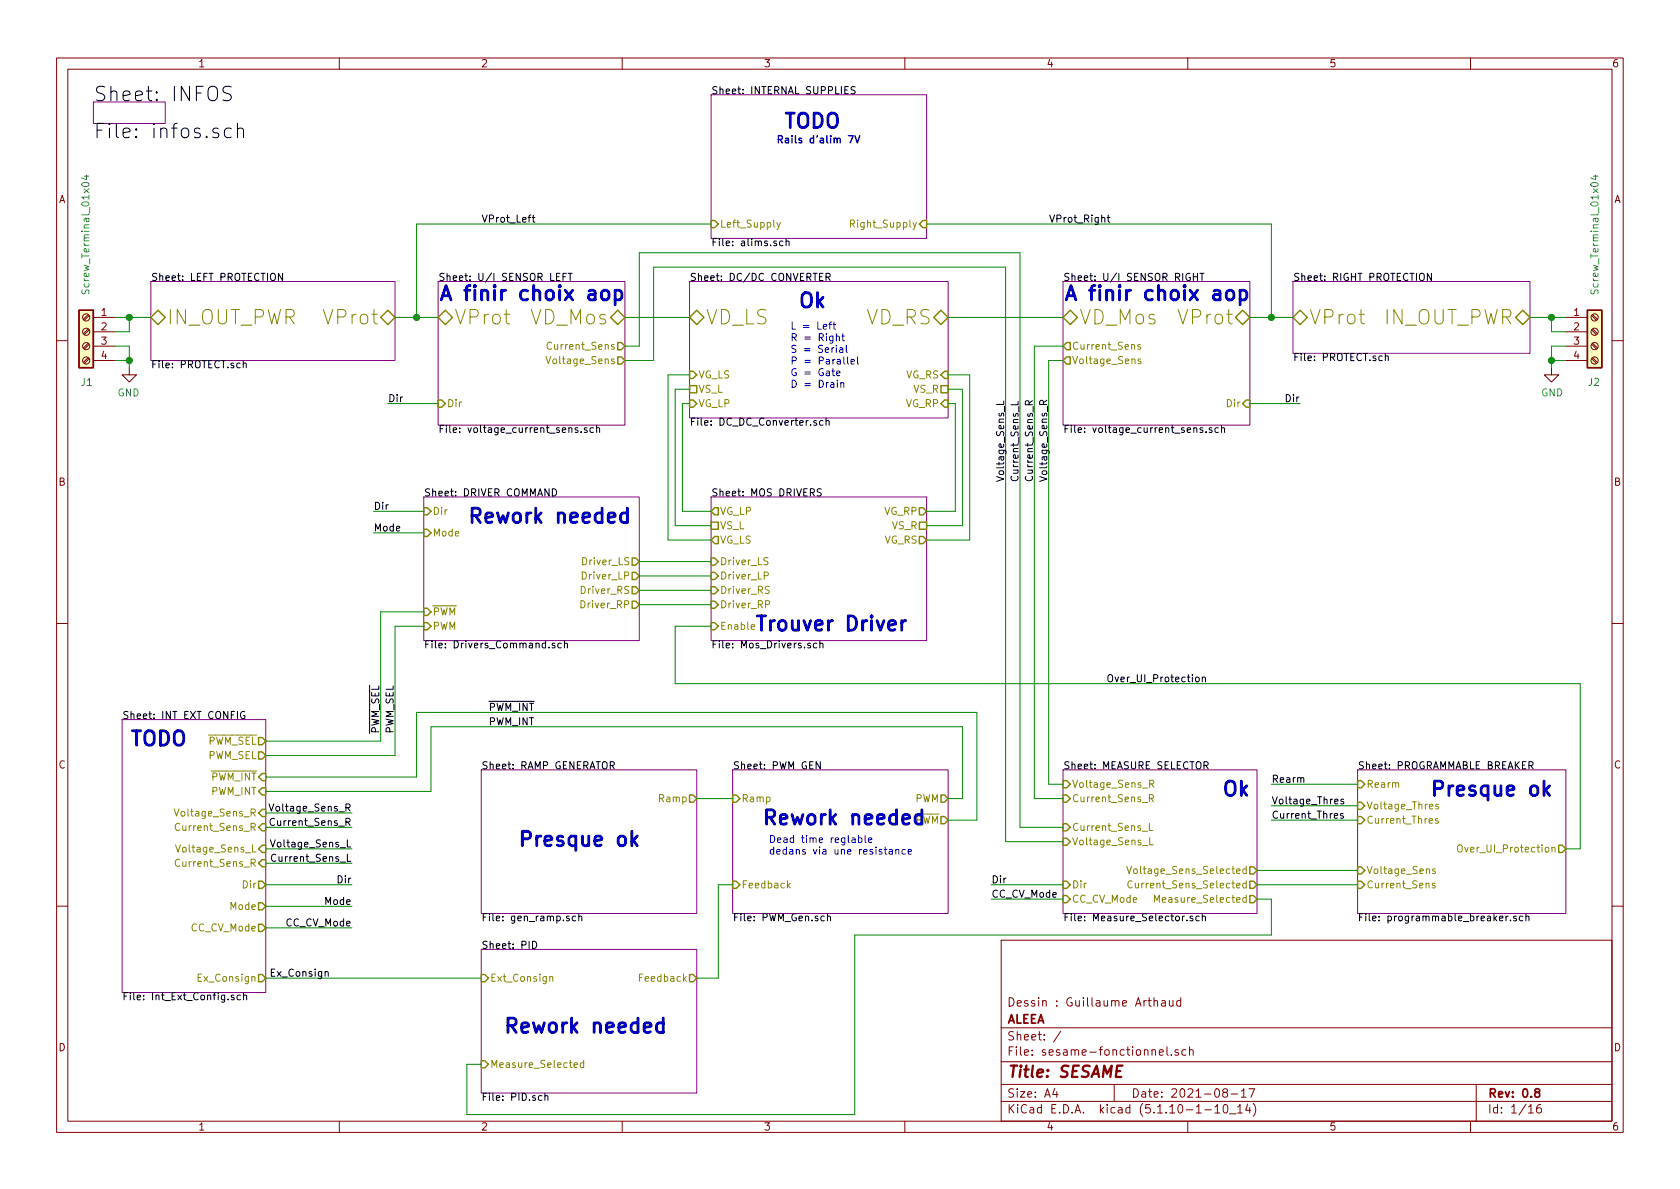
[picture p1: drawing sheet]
EESchema Schematic File Version 4
EELAYER 30 0
EELAYER END
$Descr A4 11693 8268
encoding utf-8
Sheet 1 16
Title "SESAME"
Date "2021-08-17"
Rev "0.8"
Comp "ALEEA"
Comment1 "Dessin : Guillaume Arthaud"
Comment2 ""
Comment3 ""
Comment4 ""
$EndDescr
$Sheet
S 3350 5350 1500 1000
U 60F16FAE
F0 "RAMP GENERATOR" 50
F1 "gen_ramp.sch" 50
F2 "Ramp" O R 4850 5550 50 
$EndSheet
$Sheet
S 7400 1950 1300 1000
U 60F19D5B
F0 "U/I SENSOR RIGHT" 50
F1 "voltage_current_sens.sch" 50
F2 "VProt" B R 8700 2200 100
F3 "VD_Mos" B L 7400 2200 100
F4 "Current_Sens" O L 7400 2400 50 
F5 "Voltage_Sens" O L 7400 2500 50 
F6 "Dir" I R 8700 2800 50 
$EndSheet
$Sheet
S 5100 5350 1500 1000
U 60F1AF26
F0 "PWM GEN" 50
F1 "PWM_Gen.sch" 50
F2 "Ramp" I L 5100 5550 50 
F3 "PWM" O R 6600 5550 50 
F4 "~PWM" O R 6600 5700 50 
F5 "Feedback" I L 5100 6150 50 
$EndSheet
Wire Wire Line
	6700 5050 6700 5550
Wire Wire Line
	6800 4950 6800 5700
Wire Wire Line
	7400 5450 7300 5450
$Comp
L Connector:Screw_Terminal_01x04 J2
U 1 1
P 11100 2300
F 0 "J2" H 11050 1950 50  0000 L CNN
F 1 "Screw_Terminal_01x04" V 11100 2550 50  0000 L CNN
F 2 "" H 11100 2300 50  0001 C CNN
F 3 "~" H 11100 2300 50  0001 C CNN
	1    11100 2300
	1    0    0    -1  
$EndComp
Wire Wire Line
	10900 2200 10800 2200
Wire Wire Line
	10900 2300 10800 2300
Wire Wire Line
	10800 2300 10800 2200
Connection ~ 10800 2200
$Comp
L power:GND #PWR0101
U 1 1
P 10800 2550
F 0 "#PWR0101" H 10800 2300 50  0001 C CNN
F 1 "GND" H 10805 2377 50  0000 C CNN
F 2 "" H 10800 2550 50  0001 C CNN
F 3 "" H 10800 2550 50  0001 C CNN
	1    10800 2550
	1    0    0    -1  
$EndComp
Wire Wire Line
	10800 2550 10800 2500
Wire Wire Line
	10800 2500 10900 2500
Wire Wire Line
	10900 2400 10800 2400
Wire Wire Line
	10800 2400 10800 2500
Connection ~ 10800 2500
Wire Wire Line
	6600 5550 6700 5550
Wire Wire Line
	6600 5700 6800 5700
Wire Wire Line
	4850 5550 5100 5550
Wire Wire Line
	5100 6150 5000 6150
Wire Wire Line
	5000 6150 5000 6800
Wire Wire Line
	5000 6800 4850 6800
Wire Wire Line
	3350 7400 3250 7400
Wire Wire Line
	3250 7400 3250 7750
Wire Wire Line
	7400 5550 7200 5550
Wire Wire Line
	7400 5750 7100 5750
Wire Wire Line
	7000 5850 7400 5850
Wire Wire Line
	5950 6500 5950 7750
Wire Wire Line
	3250 7750 5950 7750
$Sheet
S 9000 1950 1650 500 
U 614794AE
F0 "RIGHT PROTECTION" 50
F1 "PROTECT.sch" 50
F2 "IN_OUT_PWR" B R 10650 2200 100
F3 "VProt" B L 9000 2200 100
$EndSheet
Text Notes 5350 5950 0    50   ~ 0
Dead time reglable\ndedans via une resistance
Wire Wire Line
	4450 1750 4450 2400
$Sheet
S 1050 1950 1700 550 
U 61456C6A
F0 "LEFT PROTECTION" 50
F1 "PROTECT.sch" 50
F2 "IN_OUT_PWR" B L 1050 2200 100
F3 "VProt" B R 2750 2200 100
$EndSheet
Wire Wire Line
	4550 1850 4550 2500
Connection ~ 900  2500
Wire Wire Line
	900  2400 900  2500
Wire Wire Line
	800  2400 900  2400
Wire Wire Line
	900  2500 800  2500
Wire Wire Line
	900  2550 900  2500
$Comp
L power:GND #PWR0104
U 1 1
P 900 2550
F 0 "#PWR0104" H 900 2300 50  0001 C CNN
F 1 "GND" H 905 2377 50  0000 C CNN
F 2 "" H 900 2550 50  0001 C CNN
F 3 "" H 900 2550 50  0001 C CNN
	1    900  2550
	-1   0    0    -1  
$EndComp
Connection ~ 900  2200
Wire Wire Line
	900  2300 900  2200
Wire Wire Line
	800  2300 900  2300
Wire Wire Line
	800  2200 900  2200
$Comp
L Connector:Screw_Terminal_01x04 J1
U 1 1
P 600 2300
F 0 "J1" H 550 1950 50  0000 L CNN
F 1 "Screw_Terminal_01x04" V 600 2550 50  0000 L CNN
F 2 "" H 600 2300 50  0001 C CNN
F 3 "~" H 600 2300 50  0001 C CNN
	1    600  2300
	-1   0    0    -1  
$EndComp
Wire Wire Line
	2900 4950 6800 4950
Wire Wire Line
	4450 4000 4950 4000
Wire Wire Line
	4950 4100 4450 4100
Wire Wire Line
	4450 4200 4950 4200
Wire Wire Line
	10650 2200 10800 2200
Wire Wire Line
	900  2200 1050 2200
Text Label 3350 1550 0    50   ~ 0
VProt_Left
Text Label 7300 1550 0    50   ~ 0
VProt_Right
$Sheet
S 4800 1950 1800 950 
U 60F18239
F0 "DC/DC CONVERTER" 50
F1 "DC_DC_Converter.sch" 50
F2 "VD_LS" B L 4800 2200 100
F3 "VD_RS" B R 6600 2200 100
F4 "VG_LS" I L 4800 2600 50 
F5 "VG_LP" I L 4800 2800 50 
F6 "VG_RS" I R 6600 2600 50 
F7 "VG_RP" I R 6600 2800 50 
F8 "VS_L" U L 4800 2700 50 
F9 "VS_R" U R 6600 2700 50 
$EndSheet
Text Notes 5500 2700 0    50   ~ 0
L = Left\nR = Right\nS = Serial\nP = Parallel \nG = Gate\nD = Drain
Wire Wire Line
	6600 2800 6650 2800
Wire Wire Line
	4650 3750 4950 3750
Wire Wire Line
	4800 2800 4750 2800
Wire Wire Line
	4750 2800 4750 3550
Wire Wire Line
	6700 2700 6600 2700
$Sheet
S 850  5000 1000 1900
U 618748E2
F0 "INT EXT CONFIG" 50
F1 "Int_Ext_Config.sch" 50
F2 "Voltage_Sens_R" I R 1850 5650 50 
F3 "Voltage_Sens_L" I R 1850 5900 50 
F4 "Current_Sens_R" I R 1850 5750 50 
F5 "Current_Sens_R" I R 1850 6000 50 
F6 "Ex_Consign" O R 1850 6800 50 
F7 "Dir" O R 1850 6150 50 
F8 "Mode" O R 1850 6300 50 
F9 "PWM_INT" I R 1850 5500 50 
F10 "~PWM_INT" I R 1850 5400 50 
F11 "PWM_SEL" O R 1850 5250 50 
F12 "~PWM_SEL" O R 1850 5150 50 
F13 "CC_CV_Mode" O R 1850 6450 50 
$EndSheet
Wire Wire Line
	4350 2200 4800 2200
Wire Wire Line
	2750 2200 2900 2200
Text Label 7300 3350 1    50   ~ 0
Voltage_Sens_R
Text Label 7200 3350 1    50   ~ 0
Current_Sens_R
Text Label 7100 3350 1    50   ~ 0
Current_Sens_L
Text Label 7000 3350 1    50   ~ 0
Voltage_Sens_L
Text Label 7700 4750 0    50   ~ 0
Over_UI_Protection
$Sheet
S 3350 6600 1500 1000
U 60F1B237
F0 "PID" 50
F1 "PID.sch" 50
F2 "Feedback" O R 4850 6800 50 
F3 "Measure_Selected" I L 3350 7400 50 
F4 "Ext_Consign" I L 3350 6800 50 
$EndSheet
$Sheet
S 9450 5350 1450 1000
U 60F2F8DD
F0 "PROGRAMMABLE BREAKER" 50
F1 "programmable_breaker.sch" 50
F2 "Current_Sens" I L 9450 6150 50 
F3 "Voltage_Sens" I L 9450 6050 50 
F4 "Over_UI_Protection" O R 10900 5900 50 
F5 "Rearm" I L 9450 5450 50 
F6 "Current_Thres" I L 9450 5700 50 
F7 "Voltage_Thres" I L 9450 5600 50 
$EndSheet
Wire Wire Line
	7200 2400 7200 5550
Wire Wire Line
	7300 2500 7300 5450
Wire Wire Line
	7000 1850 7000 5850
Wire Wire Line
	8750 6250 8850 6250
Wire Wire Line
	8850 6250 8850 6500
Wire Wire Line
	10900 5900 11000 5900
Text Label 2450 5650 2    50   ~ 0
Voltage_Sens_R
Text Label 2450 5750 2    50   ~ 0
Current_Sens_R
Text Label 2450 5900 2    50   ~ 0
Voltage_Sens_L
Text Label 2450 6000 2    50   ~ 0
Current_Sens_L
Wire Wire Line
	4450 1750 7100 1750
Wire Wire Line
	4550 1850 7000 1850
Wire Wire Line
	5950 6500 8850 6500
Wire Wire Line
	11000 4750 11000 5900
Wire Wire Line
	6600 2200 7400 2200
Wire Wire Line
	1850 6800 3350 6800
Text Label 2300 6800 2    50   ~ 0
Ex_Consign
$Sheet
S 3050 1950 1300 1000
U 60F171CE
F0 "U/I SENSOR LEFT" 50
F1 "voltage_current_sens.sch" 50
F2 "VProt" B L 3050 2200 100
F3 "VD_Mos" B R 4350 2200 100
F4 "Current_Sens" O R 4350 2400 50 
F5 "Voltage_Sens" O R 4350 2500 50 
F6 "Dir" I L 3050 2800 50 
$EndSheet
Wire Wire Line
	7100 1750 7100 5750
Text Label 6900 6150 0    50   ~ 0
Dir
Text Label 2600 3550 0    50   ~ 0
Dir
Wire Wire Line
	2450 6000 1850 6000
Wire Wire Line
	1850 5900 2450 5900
Wire Wire Line
	2450 5750 1850 5750
Wire Wire Line
	1850 5650 2450 5650
Text Label 2600 3700 0    50   ~ 0
Mode
Wire Wire Line
	2600 3700 2950 3700
Wire Wire Line
	2600 3550 2950 3550
Text Label 2650 5100 1    50   ~ 0
~PWM_SEL
Text Label 2450 6150 2    50   ~ 0
Dir
Text Label 2450 6300 2    50   ~ 0
Mode
Wire Wire Line
	2450 6150 1850 6150
Wire Wire Line
	1850 6300 2450 6300
Text Label 6900 6250 0    50   ~ 0
CC_CV_Mode
Text Label 8850 5450 0    50   ~ 0
Rearm
Text Label 8850 5600 0    50   ~ 0
Voltage_Thres
Text Label 8850 5700 0    50   ~ 0
Current_Thres
Wire Wire Line
	8850 5700 9450 5700
Wire Wire Line
	8850 5600 9450 5600
Wire Wire Line
	8850 5450 9450 5450
Wire Wire Line
	8750 6150 9450 6150
Wire Wire Line
	8750 6050 9450 6050
$Sheet
S 7400 5350 1350 1000
U 60F421D1
F0 "MEASURE SELECTOR" 50
F1 "Measure_Selector.sch" 50
F2 "Voltage_Sens_R" I L 7400 5450 50 
F3 "Voltage_Sens_L" I L 7400 5850 50 
F4 "Current_Sens_R" I L 7400 5550 50 
F5 "Current_Sens_L" I L 7400 5750 50 
F6 "Dir" I L 7400 6150 50 
F7 "Measure_Selected" O R 8750 6250 50 
F8 "CC_CV_Mode" I L 7400 6250 50 
F9 "Current_Sens_Selected" O R 8750 6150 50 
F10 "Voltage_Sens_Selected" O R 8750 6050 50 
$EndSheet
Wire Wire Line
	4700 4750 11000 4750
Wire Wire Line
	4950 4350 4700 4350
Wire Wire Line
	4700 4350 4700 4750
Wire Wire Line
	4450 3900 4950 3900
$Sheet
S 2950 3450 1500 1000
U 60F4EAD9
F0 "DRIVER COMMAND" 50
F1 "Drivers_Command.sch" 50
F2 "Driver_LS" O R 4450 3900 50 
F3 "Driver_LP" O R 4450 4000 50 
F4 "Driver_RS" O R 4450 4100 50 
F5 "Driver_RP" O R 4450 4200 50 
F6 "PWM" I L 2950 4350 50 
F7 "~PWM" I L 2950 4250 50 
F8 "Dir" I L 2950 3550 50 
F9 "Mode" I L 2950 3700 50 
$EndSheet
Wire Wire Line
	3000 5050 6700 5050
Text Label 3400 5050 0    50   ~ 0
PWM_INT
Text Label 3400 4950 0    50   ~ 0
~PWM_INT
Wire Wire Line
	2750 4350 2950 4350
Wire Wire Line
	2650 4250 2950 4250
Text Label 2750 5100 1    50   ~ 0
PWM_SEL
Wire Wire Line
	6900 6150 7400 6150
Wire Wire Line
	6900 6250 7400 6250
Text Label 2450 6450 2    50   ~ 0
CC_CV_Mode
Wire Wire Line
	2450 6450 1850 6450
Wire Wire Line
	1850 5150 2650 5150
Wire Wire Line
	2650 4250 2650 5150
Wire Wire Line
	1850 5250 2750 5250
Wire Wire Line
	2750 5250 2750 4350
Wire Wire Line
	1850 5400 2900 5400
Wire Wire Line
	2900 5400 2900 4950
Wire Wire Line
	1850 5500 3000 5500
Wire Wire Line
	3000 5500 3000 5050
$Sheet
S 4950 650  1500 1000
U 60F1AA92
F0 "INTERNAL SUPPLIES" 50
F1 "alims.sch" 50
F2 "Left_Supply" I L 4950 1550 50 
F3 "Right_Supply" I R 6450 1550 50 
$EndSheet
$Sheet
S 4950 3450 1500 1000
U 60F19D6C
F0 "MOS DRIVERS" 50
F1 "Mos_Drivers.sch" 50
F2 "Driver_LS" I L 4950 3900 50 
F3 "VG_LP" O L 4950 3550 50 
F4 "Driver_LP" I L 4950 4000 50 
F5 "VG_LS" O L 4950 3750 50 
F6 "VG_RS" O R 6450 3750 50 
F7 "VG_RP" O R 6450 3550 50 
F8 "Driver_RP" I L 4950 4200 50 
F9 "Driver_RS" I L 4950 4100 50 
F10 "Enable" I L 4950 4350 50 
F11 "VS_L" U L 4950 3650 50 
F12 "VS_R" U R 6450 3650 50 
$EndSheet
Wire Wire Line
	2900 1550 2900 2200
Wire Wire Line
	2900 2200 3050 2200
Wire Wire Line
	2900 1550 4950 1550
Connection ~ 2900 2200
Text Label 2700 2800 0    50   ~ 0
Dir
Wire Wire Line
	2700 2800 3050 2800
Wire Wire Line
	9000 2200 8850 2200
Wire Wire Line
	8850 2200 8850 1550
Wire Wire Line
	6450 1550 8850 1550
Wire Wire Line
	8850 2200 8700 2200
Connection ~ 8850 2200
Text Label 9050 2800 2    50   ~ 0
Dir
Wire Wire Line
	9050 2800 8700 2800
Text Notes 5450 900  0    100  ~ 20
TODO
Text Notes 3250 3650 0    100  ~ 20
Rework needed
Text Notes 3600 5900 0    100  ~ 20
Presque ok
Text Notes 9950 5550 0    100  ~ 20
Presque ok
Text Notes 8500 5550 0    100  ~ 20
Ok
Text Notes 5550 2150 0    100  ~ 20
Ok
Text Notes 3050 2100 0    100  ~ 20
A finir choix aop
Text Notes 900  5200 0    100  ~ 20
TODO
Text Notes 5400 1000 0    50   ~ 10
Rails d’alim 7V
Wire Wire Line
	4950 3550 4750 3550
Wire Wire Line
	4800 2600 4650 2600
Wire Wire Line
	4650 2600 4650 3750
Wire Wire Line
	4700 2700 4800 2700
Wire Wire Line
	4700 2700 4700 3650
Wire Wire Line
	4950 3650 4700 3650
Wire Wire Line
	6650 2800 6650 3550
Wire Wire Line
	6450 3550 6650 3550
Wire Wire Line
	4350 2400 4450 2400
Wire Wire Line
	4350 2500 4550 2500
Wire Wire Line
	7200 2400 7400 2400
Wire Wire Line
	7300 2500 7400 2500
Wire Wire Line
	6600 2600 6750 2600
Wire Wire Line
	6750 2600 6750 3750
Wire Wire Line
	6450 3750 6750 3750
Wire Wire Line
	6450 3650 6700 3650
Wire Wire Line
	6700 3650 6700 2700
Text Notes 5300 5750 0    100  ~ 20
Rework needed
Text Notes 3500 7200 0    100  ~ 20
Rework needed
Text Notes 5250 4400 0    100  ~ 20
Trouver Driver
Text Notes 7400 2100 0    100  ~ 20
A finir choix aop
$Sheet
S 650  700  500  150 
U 6142ECA0
F0 "INFOS" 100
F1 "infos.sch" 100
$EndSheet
$EndSCHEMATC
